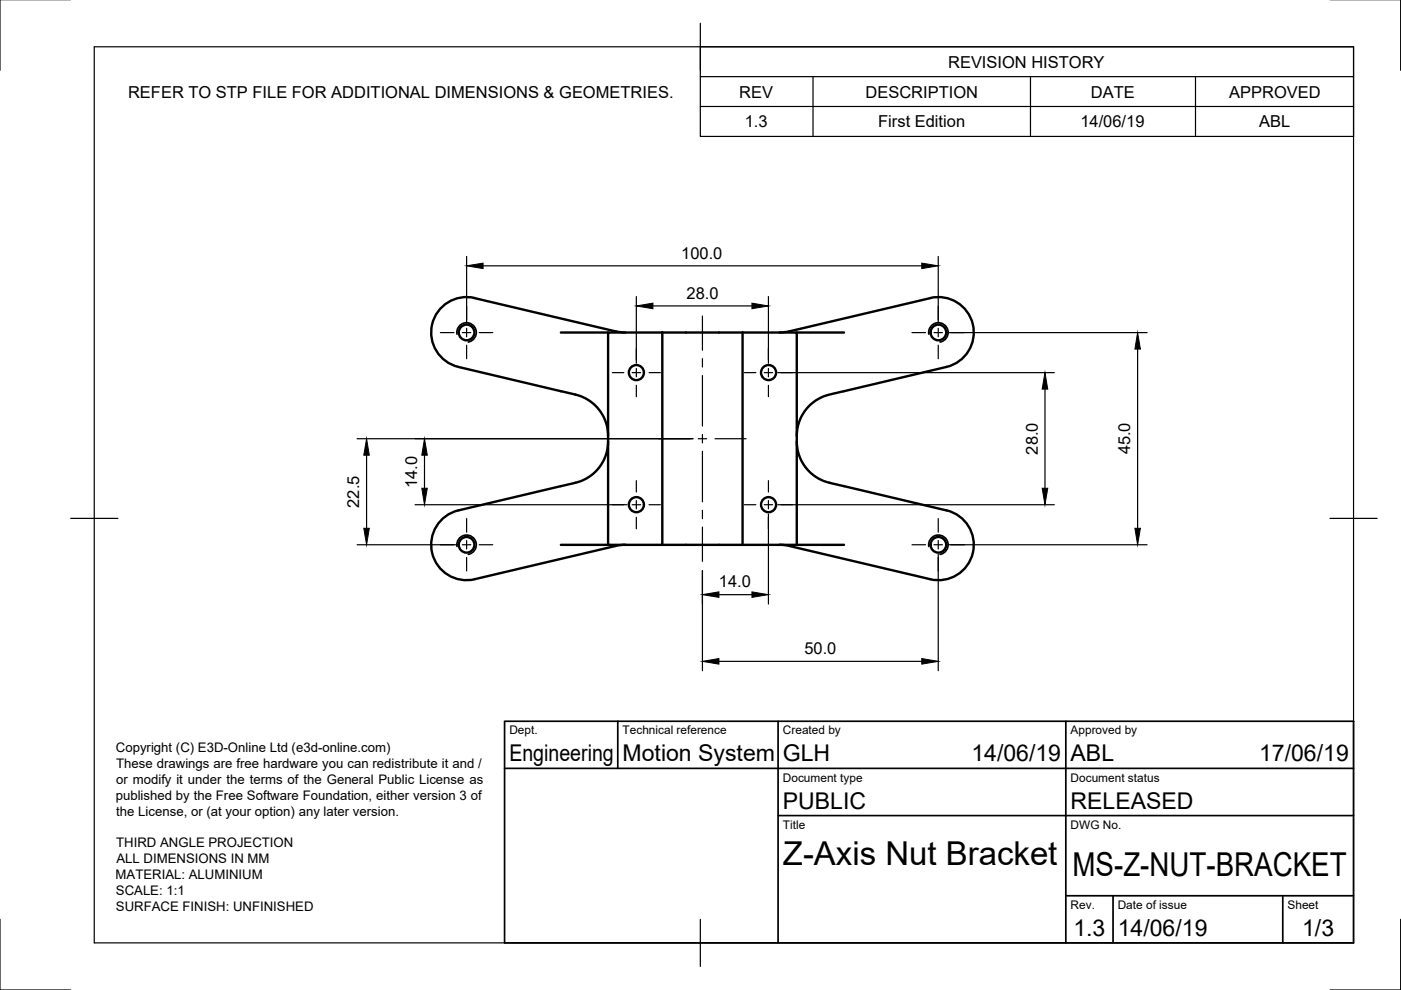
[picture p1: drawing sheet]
<svg xmlns="http://www.w3.org/2000/svg" width="297mm" height="210mm" viewBox="0 0 297 210" stroke-linecap="round" stroke-linejoin="round" font-family="sans-serif">
<!-- layer: Visible -->
<g fill="none" stroke="#000" stroke-width=".51">
<path d="M100.6 63.2a7.5 7.5 0 0 0-9 5.6 7.5 7.5 0 0 0 5.6 9l24 5.7 2.4 .7 2.2 1.4 1.6 1.8 .6 1.1 .6 1.5 .3 2.4M100.6 63.2l30 7.1 2 .2M118.9 70.5h10M128.9 70.5h11.5v45h-11.5zM140.4 70.5h17M157.4 70.5h11.5v45M157.4 70.5v45M168.9 70.5h10M197.2 63.2l-29.9 7.1-2 .2M197.2 63.2a7.5 7.5 0 0 1 9.1 5.6 7.5 7.5 0 0 1-5.6 9l-24.1 5.7-2.3 .7-2.2 1.4-1.6 1.8-.7 1.1-.5 1.5-.4 2.4M128.9 93.6l-.3 2.5-.6 1.5-.6 1.1-1.6 1.7-2.2 1.4-2.4 .7-24 5.7M168.9 93.6l.4 2.5 .5 1.5 .7 1.1 1.6 1.7 2.2 1.4 2.3 .7 24.1 5.7"/>
<path d="M97.2 108.2a7.5 7.5 0 0 0-5.6 9 7.5 7.5 0 0 0 9 5.6l30-7.1 2-.2M118.9 115.5h10M140.4 115.5h17M157.4 115.5h21.5M200.7 108.2a7.5 7.5 0 0 1 5.6 9 7.5 7.5 0 0 1-9.1 5.6l-30.3-7.1-1.6-.2"/>
<circle cx="98.9" cy="70.5" r="1.66"/>
<circle cx="134.9" cy="79" r="1.6"/>
<circle cx="163" cy="79" r="1.6"/>
<circle cx="199" cy="70.5" r="1.66"/>
<circle cx="98.9" cy="115.5" r="1.66"/>
<circle cx="134.9" cy="107" r="1.6"/>
<circle cx="163" cy="107" r="1.6"/>
<circle cx="199" cy="115.5" r="1.66"/>
</g>
<!-- layer: Visible Narrow -->
<path d="M96.9 70.8a2.06 2.06 0 0 1 1.7-2.3 2.06 2.06 0 0 1 2.4 1.6 2.06 2.06 0 0 1-1.7 2.4M196.9 70.8a2.06 2.06 0 0 1 1.7-2.3 2.06 2.06 0 0 1 2.4 1.6 2.06 2.06 0 0 1-1.7 2.4M96.9 115.9a2.06 2.06 0 0 1 1.7-2.4 2.06 2.06 0 0 1 2.4 1.7 2.06 2.06 0 0 1-1.7 2.3M196.9 115.9a2.06 2.06 0 0 1 1.7-2.4 2.06 2.06 0 0 1 2.4 1.7 2.06 2.06 0 0 1-1.7 2.3" fill="none" stroke="#000" stroke-width=".36"/>
<!-- layer: Border -->
<path d="M0 -.1v15M297 -.1v15M20 9.9h267v190h-267zM148.5 4.9v10M15 109.9h10M282 109.9h10M0 194.9v15h15M148.5 194.9v10M297 194.9v15h-15" fill="none" stroke="#000" stroke-width=".25"/>
<!-- layer: TitleBlock -->
<path d="M107 152.9h180v47h-180zM131 152.9v10M165 152.9v47M226 152.9v47M107 162.9h180M165 172.9h122M226 189.9h61M236 189.9v10M272 189.9v10" fill="none" stroke="#000" stroke-width=".36"/>
<!-- layer: BOM -->
<path d="M148.5 9.9h138.5v19h-138.5zM148.5 16.2h138.5M172.4 16.2v12.7M218.5 16.2v12.7M253.5 16.2v12.7M148.5 22.6h138.5" fill="none" stroke="#000" stroke-width=".25"/>
<!-- layer: Center Lines -->
<g fill="none" stroke="#000" stroke-width=".25">
<path d="M93.4 70.5h2.8M98 70.5h1.8M98.9 65v2.8M98.9 69.6v1.8M98.9 73.2v2.9M101.6 70.5h2.9M129.8 79h2.4M134 79h1.8M134.9 73.9v2.4M134.9 78.1v1.8M137.6 79h2.4M148.9 67v7.3"/>
<path d="M148.9 76v1.8M148.9 79.6v10.7M157.8 79h2.5M162 79h1.8M162.9 73.9v2.4M162.9 78.1v1.8M165.6 79h2.4M193.4 70.5h2.8M198 70.5h1.8M198.9 65v2.8M198.9 69.6v1.8M198.9 73.2v2.9"/>
<path d="M201.6 70.5h2.9M134.9 81.7v2.4M139.7 93h6.5M148 93h1.8M148.9 92.1v1.8M148.9 95.7v10.7M151.6 93h6.6M162.9 81.7v2.4M93.4 115.5h2.8M98 115.5h1.8M98.9 110v2.8M98.9 114.6v1.8"/>
<path d="M98.9 118.2v2.9M101.6 115.5h2.9M129.8 107h2.4M134 107h1.8M134.9 101.9v2.4M134.9 106.1v1.8M134.9 109.7v2.4M137.6 107h2.4M148.9 108.2v1.8M148.9 111.8v7.2M157.8 107h2.5M162 107h1.8"/>
<path d="M162.9 101.9v2.4M162.9 106.1v1.8M162.9 109.7v2.4M165.6 107h2.4M193.4 115.5h2.8M198 115.5h1.8M198.9 110v2.8M198.9 114.6v1.8M198.9 118.2v2.9M201.6 115.5h2.9"/>
</g>
<!-- layer: Dimensions -->
<g fill="none" stroke="#000" stroke-width=".25">
<path d="M98.9 54.4v14.1M102.4 56.4h93M198.9 54.4v14.1M134.9 62.9v14.1M138.4 64.9h21M162.9 62.9v14.1M164.9 79h58.6M200.9 70.5h42.3M241.2 74v38M75.7 93h71.2M77.7 96.5v15.5M90 96.5v7"/>
<path d="M221.6 82.5v21M75.7 115.5h21.2M88 107h44.9M162.9 109v19.1M164.9 107h58.6M198.9 117.5v24.7M200.9 115.5h42.3M148.9 121v21.2M152.4 126.1h7M152.4 140.2h43"/>
</g>
<g fill="#000" stroke="#000" stroke-width=".21">
<path d="M98.9 56.4l3.5-.6v1.2zM195.4 55.8l3.5 .6-3.5 .6zM134.9 64.9l3.5-.6v1.2zM159.4 64.3l3.5 .6-3.5 .6zM241.2 70.5l.6 3.5h-1.2zM77.7 93l.6 3.5h-1.2zM90 93l.6 3.5h-1.2zM221.6 79l.5 3.5h-1.1zM77.1 112h1.2l-.6 3.5zM89.4 103.5h1.2l-.6 3.5zM221 103.5h1.1l-.5 3.5zM240.6 112h1.2l-.6 3.5z"/>
<path d="M148.9 126.1l3.5-.6v1.2zM148.9 140.2l3.5-.6v1.2zM159.4 125.5l3.5 .6-3.5 .6zM195.4 139.6l3.5 .6-3.5 .6z"/>
</g>
<g font-size="7">
<text x="166" y="183.4">Z-Axis Nut Bracket</text>
<text x="227.4" y="185.8">MS-Z-NUT-BRACKET</text>
</g>
<g font-size="4.9">
<text x="108" y="161.4">Engineering</text>
<text x="132" y="161.4">Motion System</text>
<text x="166" y="161.4">GLH</text>
<text x="206" y="161.4">14/06/19</text>
<text x="227" y="161.4">ABL</text>
<text x="267" y="161.4">17/06/19</text>
<text x="166" y="171.4">PUBLIC</text>
<text x="227" y="171.4">RELEASED</text>
<text x="227.6" y="198.5">1.3</text>
<text x="237" y="198.4">14/06/19</text>
<text x="276.1" y="198.6">1/3</text>
</g>
<g font-size="3.5">
<text x="201" y="14.3">REVISION HISTORY</text>
<text x="27.2" y="20.7">REFER TO STP FILE FOR ADDITIONAL DIMENSIONS &amp; GEOMETRIES.</text>
<text x="156.7" y="20.7">REV</text>
<text x="183.5" y="20.7">DESCRIPTION</text>
<text x="231.3" y="20.7">DATE</text>
<text x="260.6" y="20.7">APPROVED</text>
<text x="157.9" y="27">1.3</text>
<text x="186.2" y="27">First Edition</text>
<text x="229.1" y="27">14/06/19</text>
<text x="267" y="27">ABL</text>
<text x="144.4" y="54.8">100.0</text>
<text x="145.6" y="63.3">28.0</text>
<text x="220" y="96.4" transform="rotate(-90 220 96.4)">28.0</text>
<text x="239.6" y="96.3" transform="rotate(-90 239.6 96.3)">45.0</text>
<text x="76.2" y="107.6" transform="rotate(-90 76.2 107.6)">22.5</text>
<text x="88.5" y="103.5" transform="rotate(-90 88.5 103.5)">14.0</text>
<text x="152.4" y="124.5">14.0</text>
<text x="170.5" y="138.7">50.0</text>
</g>
<g font-size="2.8">
<text x="24.6" y="159.4">Copyright (C) E3D-Online Ltd (e3d-online.com)</text>
<text x="24.6" y="166.2">or modify it under the terms of the General Public License as</text>
<text x="24.6" y="162.8">These drawings are free hardware you can redistribute it and /</text>
<text x="24.5" y="169.6">published by the Free Software Foundation, either version 3 of</text>
<text x="24.7" y="172.9">the License, or (at your option) any later version.</text>
<text x="24.6" y="179.6">THIRD ANGLE PROJECTION</text>
<text x="24.7" y="183">ALL DIMENSIONS IN MM</text>
<text x="24.5" y="186.3">MATERIAL: ALUMINIUM</text>
<text x="24.6" y="189.7">SCALE: 1:1</text>
<text x="24.6" y="193.1">SURFACE FINISH: UNFINISHED</text>
</g>
<g font-size="2.5">
<text x="108" y="155.7">Dept.</text>
<text x="132" y="155.7">Technical reference</text>
<text x="166" y="155.7">Created by</text>
<text x="227" y="155.7">Approved by</text>
<text x="166" y="165.7">Document type</text>
<text x="227" y="165.7">Document status</text>
<text x="166" y="175.7">Title</text>
<text x="227" y="175.7">DWG No.</text>
<text x="227" y="192.7">Rev.</text>
<text x="237" y="192.7">Date of issue</text>
<text x="273" y="192.7">Sheet</text>
</g>
</svg>
